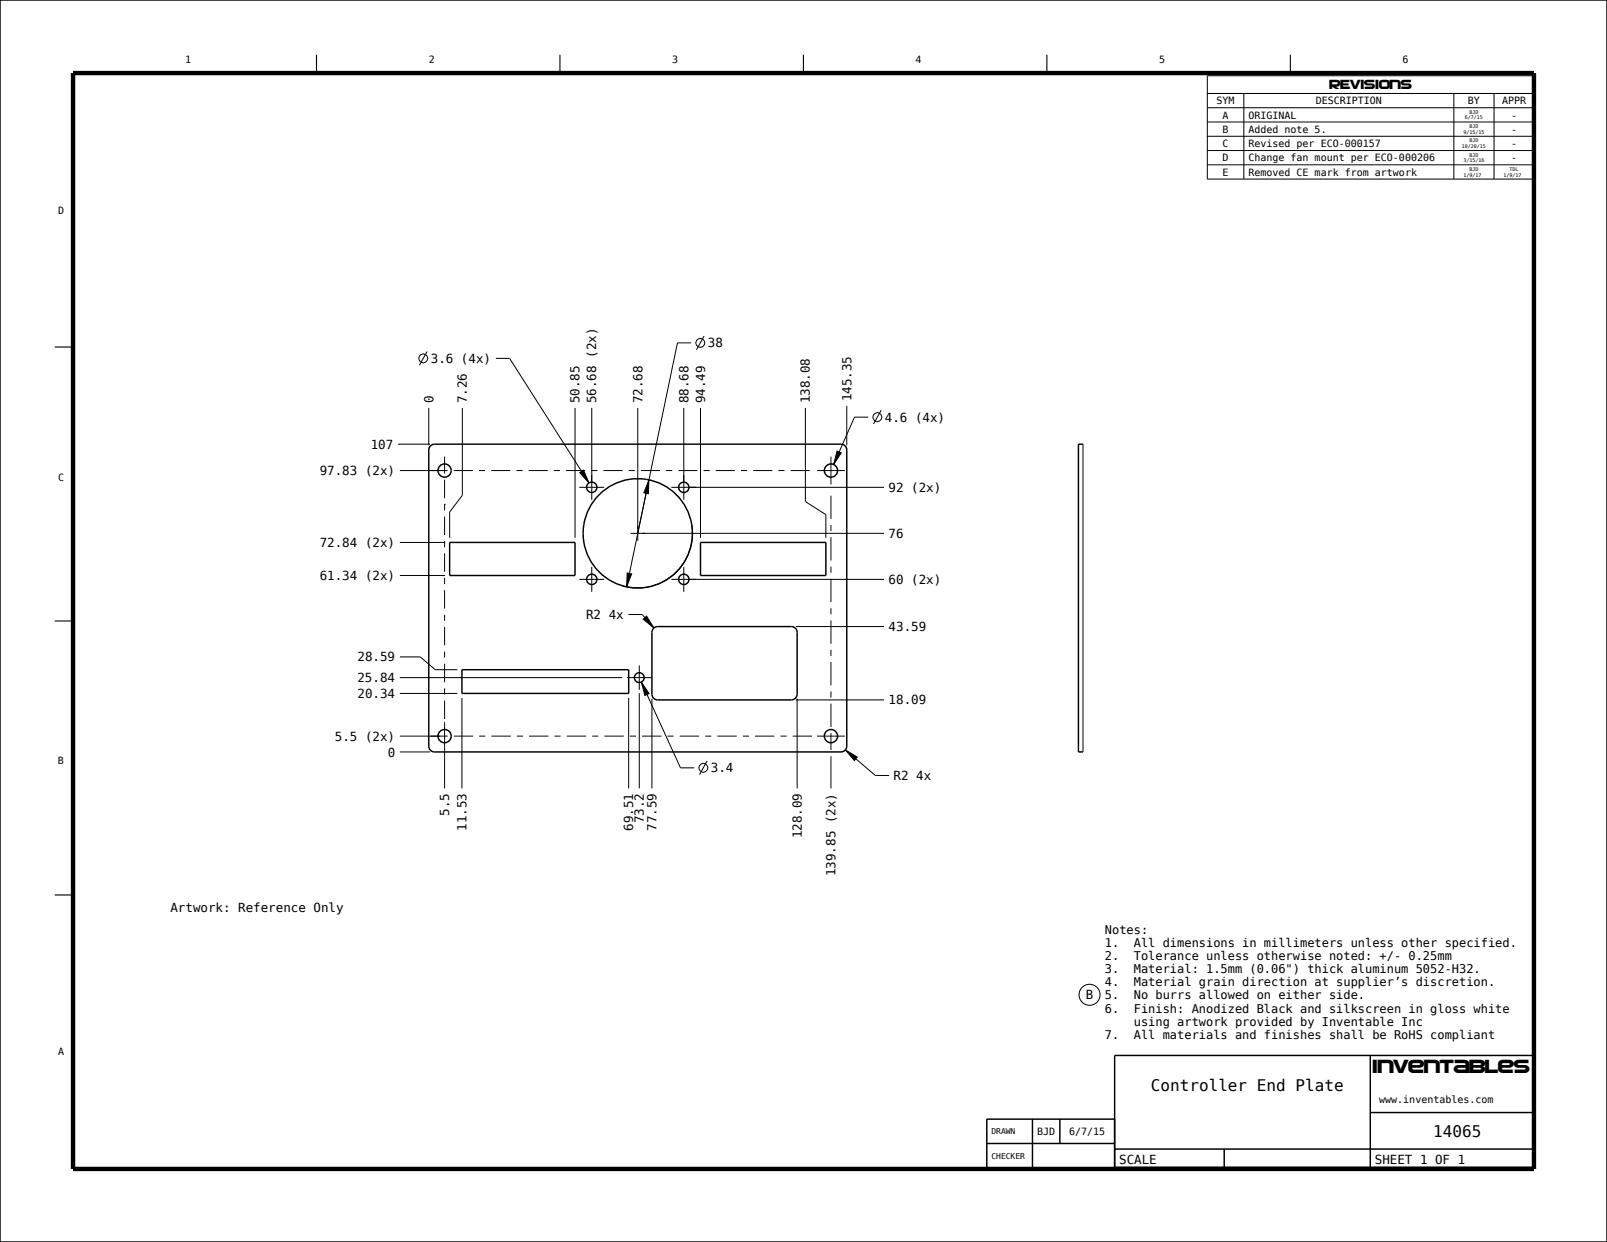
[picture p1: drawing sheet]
<svg xmlns="http://www.w3.org/2000/svg" width="559mm" height="432mm" viewBox="0 0 559 432" stroke-linecap="round" stroke-linejoin="round" font-family="sans-serif">
<g fill="none" stroke="#000" stroke-width=".51">
<path d="M0 0h558.8v431.8h-558.8zM149.7 155l1.4-.6h141.3a2 2 0 0 1 2 2v103a2 2 0 0 1-2 2h-141.3a2 2 0 0 1-2-2v-103zM376.6 154.4h-1.6v107h1.6M156.4 188.6h43.5v11.5h-43.5zM243.6 188.6h43.6v11.5h-43.6zM227.3 218.4l1.4-.6h46.5a2 2 0 0 1 2 2v21.5a2 2 0 0 1-2 2h-46.5a2 2 0 0 1-2-2v-21.5zM160.6 232.8h58v8.3h-58zM476.5 366.9v38.9M343.1 397.5h44.5M359 389.1v16.9M368.5 389.1v8.4M387.6 399.5h146"/>
<path d="M387.6 389.1h-44.5v16.9h44.5v-39.1h146v38.9h-146M425.7 399.5v6.3M476.5 386.8h57.1"/>
<circle cx="221.8" cy="185.4" r="19"/>
</g>
<path d="M25.4 25.4h508v381h-508z" fill="none" stroke="#000" stroke-width="1.5" stroke-linecap="butt"/>
<path d="M110.1 19.1v6.3M194.7 19.1v6.3M279.4 19.1v6.3M364 19.1v6.3M448.7 19.1v6.3M19 120.6h6.4M19 215.9h6.4M19 311.1h6.4" fill="none" stroke="#000" stroke-width=".38"/>
<g fill="none" stroke="#000" stroke-width=".35">
<path d="M419.8 26.3h113.7v36h-113.7zM419.8 32.5h113.7M419.8 37.5h113.7M432.5 32.5v29.8M505.5 32.5v29.8M519.5 32.5v29.8M419.8 42.4h113.7M419.8 47.4h113.7M419.8 52.3h113.7M419.8 57.3h113.7M240.3 119.2h-4.7l-17.7 84.8M244.8 116.8l-2.6 4.8"/>
<path d="M148.5 122.2l-2.6 4.8M172.4 124.6h4.8l27.6 43.3M138.4 154.4h11.1M149.1 141.8v13M160.8 141.8v30.4l-4.4 5.8v9M199.9 141.8v45.2M205.8 141.8v26M221.8 141.8v42M237.8 141.8v26M243.6 141.8v45.2M280 141.8v32.6l7.2 4.5v8.1M291.1 156.8l1.4 .7-2.6 4z"/>
<path d="M294.4 141.1v13.7M301.9 145h-4.8l-7.2 16.5M306.4 142.6l-2.7 4.8M376.6 154.4v107M139 163.6h14M201.6 164.3l1.3-.8 1.9 4.4zM225.6 166.8l-.1 4.8-1.6-.3zM239.4 169.4h68M139 188.6h15.8M218.1 199.2l1.5 .3-1.7 4.5zM223.4 185.4h84M240.5 182.4a19 19 0 0 1-24.1 21.2"/>
<path d="M139 200.1h15.8M218.5 213.6h4.8l4.1 4.7M223.6 215.3l1.2-1.1 2.6 4.1zM239.4 201.4h68M276.8 217.8h30.6M139 235.6h77.3M139 228.4h7.1l5.3 4.4h7.6M223 237.1l2.7 4-1.4 .7zM223 237.1l13.6 29.8h4.8M139 255.9h14M139 241.1h20M160.6 242.7v31.4"/>
<path d="M218.6 242.7v31.4M222.3 241v33.1M226.7 242.9v31.2M276.8 243.3h30.6M277.2 242.9v31.2M139 261.4h10.5M154.6 260.8v13.3M245.9 264.6l-2.7 4.7M288.9 262.9v11.2M294 260.7l4.1 2.5-1 1.2zM294 260.7l10.4 8.9h4.8"/>
<circle cx="243.5" cy="119.2" r="1.56"/>
<circle cx="147.1" cy="124.6" r="1.56"/>
<circle cx="305" cy="145" r="1.56"/>
<circle cx="244.5" cy="266.9" r="1.56"/>
</g>
<path d="M201.6 164.3l1.3-.8 1.9 4.4zM225.6 166.8l-.1 4.8-1.6-.3zM291.1 156.8l1.4 .7-2.6 4zM218.1 199.2l1.5 .3-1.7 4.5zM223.6 215.3l1.2-1.1 2.6 4.1zM223 237.1l2.7 4-1.4 .7zM294 260.7l4.1 2.5-1 1.2z" fill="#000"/>
<!-- layer: BALLOONS -->
<circle cx="378.9" cy="345.8" r="3.6" fill="none" stroke="#000" stroke-width=".35"/>
<!-- layer: 02___PRT_ALL_AXES -->
<g fill="none" stroke="#000" stroke-width=".51">
<circle cx="154.6" cy="163.6" r="2.3"/>
<circle cx="205.8" cy="169.4" r="1.8"/>
<circle cx="237.8" cy="169.4" r="1.8"/>
<circle cx="288.9" cy="163.6" r="2.3"/>
<circle cx="205.8" cy="201.4" r="1.8"/>
<circle cx="237.8" cy="201.4" r="1.8"/>
<circle cx="222.3" cy="235.6" r="1.7"/>
<circle cx="154.6" cy="255.9" r="2.3"/>
<circle cx="288.9" cy="255.9" r="2.3"/>
</g>
<g fill="none" stroke="#000" stroke-width=".35">
<path d="M154.6 158.8v5.9M288.9 158.8v9.6M149.8 163.6h5.9M154.6 175.3h.1M154.6 166.8v6.4M154.6 175.3v2.2M154.6 179.6v6.4M157.8 163.6h6.6M166.6 163.6h2.1M170.8 163.6h6.6M179.6 163.6h2.1M183.8 163.6h6.7"/>
<path d="M192.6 163.6h2.1M196.8 163.6h6.7M201.4 169.4h8.7M205.6 163.6h2.1M205.8 165.1v8.7M209.8 163.6h6.7M218.6 163.6h2.1M222.9 163.6h6.6M231.6 163.6h2.2M233.4 169.4h8.7M235.9 163.6h6.6M237.8 165.1v8.7"/>
<path d="M244.6 163.6h2.2M248.9 163.6h6.6M257.7 163.6h2.1M261.9 163.6h6.7M270.7 163.6h2.1M274.9 163.6h6.7M284.1 163.6h9.7M288.9 172.3v8.1M154.6 188.1v2.2M154.6 192.4v6.4M205.8 197.1v8.7M219.2 185.4h5.1"/>
<path d="M221.8 182.9v5.1M237.8 197.1v8.7M288.9 182.5v2.2M288.9 186.8v8.1M288.9 197v2.1M154.6 200.9v2.1M154.6 205.2v6.4M154.6 213.7v2.1M154.6 218v6.4M201.4 201.4h8.7M233.4 201.4h8.7M288.9 201.2v8.1"/>
<path d="M288.9 211.5v2.1M288.9 215.7v8.1M154.6 226.5v2.1M154.6 230.8v6.4M154.6 239.3v2.1M218.1 235.6h8.4M222.3 231.3v8.5M288.9 225.9v2.2M288.9 230.2v8.1M149.8 255.9h5.9M154.6 243.6v6.4M154.6 251.1v9.7"/>
<path d="M157.8 255.9h6.7M166.6 255.9h2.2M170.9 255.9h6.7M179.7 255.9h2.2M184 255.9h6.7M192.8 255.9h2.1M197.1 255.9h6.7M205.9 255.9h2.1M210.2 255.9h6.7M219 255.9h2.1M223.3 255.9h6.7M232.1 255.9h2.1"/>
<path d="M236.4 255.9h6.7M245.2 255.9h2.1M249.5 255.9h6.7M258.3 255.9h2.1M262.6 255.9h6.7M271.4 255.9h2.1M275.7 255.9h6.7M284.1 255.9h9.7M288.9 240.4v2.1M288.9 244.6v8.1M288.9 254.9v5.9"/>
</g>
<text font-size="6.9" x="477.2" y="373">Inventables</text>
<g font-size="5.6">
<text x="400.2" y="379.2">Controller End Plate</text>
<text x="498.4" y="395.2">14065</text>
</g>
<text font-size="4.8" x="462.3" y="31">REVISIONS</text>
<g font-size="4.3">
<text x="246.2" y="120.8">38</text>
<text x="149.8" y="126.2">3.6 (4x)</text>
<text x="150.7" y="140.2" transform="rotate(-90 150.7 140.2)">0</text>
<text x="162.4" y="140.2" transform="rotate(-90 162.4 140.2)">7.26</text>
<text x="201.5" y="140.2" transform="rotate(-90 201.5 140.2)">50.85</text>
<text x="207.4" y="140.2" transform="rotate(-90 207.4 140.2)">56.68 (2x)</text>
<text x="223.4" y="140.2" transform="rotate(-90 223.4 140.2)">72.68</text>
<text x="239.4" y="140.2" transform="rotate(-90 239.4 140.2)">88.68</text>
<text x="245.2" y="140.2" transform="rotate(-90 245.2 140.2)">94.49</text>
<text x="281.6" y="140.2" transform="rotate(-90 281.6 140.2)">138.08</text>
<text x="296" y="139.5" transform="rotate(-90 296 139.5)">145.35</text>
<text x="307.7" y="146.6">4.6 (4x)</text>
<text x="128.9" y="156">107</text>
<text x="111.2" y="165.2">97.83 (2x)</text>
<text x="309" y="171">92 (2x)</text>
<text x="111.2" y="190.2">72.84 (2x)</text>
<text x="309" y="187">76</text>
<text x="111.2" y="201.7">61.34 (2x)</text>
<text x="309" y="203">60 (2x)</text>
<text x="203.8" y="215.2">R2 4x</text>
<text x="309" y="219.4">43.59</text>
<text x="124.3" y="230">28.59</text>
<text x="124.3" y="237.2">25.84</text>
<text x="124.3" y="242.7">20.34</text>
<text x="309" y="244.9">18.09</text>
<text x="116.4" y="257.5">5.5 (2x)</text>
<text x="134.8" y="263">0</text>
<text x="247.2" y="268.5">3.4</text>
<text x="310.7" y="271.2">R2 4x</text>
<text x="156.2" y="283.6" transform="rotate(-90 156.2 283.6)">5.5</text>
<text x="223.9" y="286.2" transform="rotate(-90 223.9 286.2)">73.2</text>
<text x="162.2" y="288.8" transform="rotate(-90 162.2 288.8)">11.53</text>
<text x="220.2" y="288.8" transform="rotate(-90 220.2 288.8)">69.51</text>
<text x="228.3" y="288.8" transform="rotate(-90 228.3 288.8)">77.59</text>
<text x="278.8" y="291.5" transform="rotate(-90 278.8 291.5)">128.09</text>
<text x="290.5" y="304.6" transform="rotate(-90 290.5 304.6)">139.85 (2x)</text>
<text x="59.3" y="317">Artwork: Reference Only</text>
<text x="377.6" y="347.4">B</text>
<text x="389.2" y="404.7">SCALE</text>
<text x="478.1" y="404.7">SHEET 1 OF 1</text>
</g>
<g font-size="4.2">
<text x="384.2" y="324.6">Notes:</text>
<text x="384.2" y="329.2">1.</text>
<text x="394.3" y="329.2">All dimensions in millimeters unless other specified.</text>
<text x="384.2" y="333.8">2.</text>
<text x="394.3" y="333.8">Tolerance unless otherwise noted: +/- 0.25mm</text>
<text x="384.2" y="338.3">3.</text>
<text x="394.3" y="338.3">Material: 1.5mm (0.06&quot;) thick aluminum 5052-H32.</text>
<text x="384.2" y="342.9">4.</text>
<text x="384.2" y="347.5">5.</text>
<text x="394.3" y="342.9">Material grain direction at supplier’s discretion.</text>
<text x="394.3" y="347.5">No burrs allowed on either side.</text>
<text x="384.2" y="352.1">6.</text>
<text x="394.3" y="352.1">Finish: Anodized Black and silkscreen in gloss white</text>
<text x="394.3" y="356.6">using artwork provided by Inventable Inc</text>
<text x="384.2" y="361.2">7.</text>
<text x="394.3" y="361.2">All materials and finishes shall be RoHS compliant</text>
</g>
<g font-size="3.5">
<text x="64.4" y="22.1">1</text>
<text x="149.1" y="22.1">2</text>
<text x="233.7" y="22.1">3</text>
<text x="318.4" y="22.1">4</text>
<text x="403.1" y="22.1">5</text>
<text x="487.7" y="22.1">6</text>
<text x="423" y="36.2">SYM</text>
<text x="425.1" y="41.2">A</text>
<text x="434.1" y="41.2">ORIGINAL</text>
<text x="457.5" y="36.2">DESCRIPTION</text>
<text x="510.4" y="36.2">BY</text>
<text x="522.3" y="36.2">APPR</text>
<text x="525.5" y="41.2">-</text>
<text x="425.1" y="46.2">B</text>
<text x="434.1" y="46.2">Added note 5.</text>
<text x="525.5" y="46.2">-</text>
<text x="425.1" y="51.1">C</text>
<text x="434.1" y="51.1">Revised per ECO-000157</text>
<text x="525.5" y="51.1">-</text>
<text x="425.1" y="56.1">D</text>
<text x="434.1" y="56.1">Change fan mount per ECO-000206</text>
<text x="525.5" y="56.1">-</text>
<text x="425.1" y="61.1">E</text>
<text x="434.1" y="61.1">Removed CE mark from artwork</text>
<text x="20.2" y="74.3">D</text>
<text x="20.2" y="167.3">C</text>
<text x="20.1" y="265.7">B</text>
<text x="20.2" y="366.7">A</text>
<text x="479.6" y="383.4">www.inventables.com</text>
<text x="360.6" y="394.6">BJD</text>
<text x="371.8" y="394.6">6/7/15</text>
</g>
<g font-size="2.8">
<text x="344.7" y="394.3">DRAWN</text>
<text x="344.7" y="402.8">CHECKER</text>
</g>
<g font-size="1.7">
<text x="509.4" y="41.5">6/7/15</text>
<text x="511" y="39.6">BJD</text>
<text x="508.9" y="46.5">9/15/15</text>
<text x="511" y="44.6">BJD</text>
<text x="508.3" y="51.4">10/20/15</text>
<text x="511" y="49.5">BJD</text>
<text x="508.9" y="56.4">3/15/16</text>
<text x="511" y="54.5">BJD</text>
<text x="511" y="59.5">BJD</text>
<text x="524.9" y="59.5">TDL</text>
<text x="508.9" y="61.4">1/9/17</text>
<text x="522.8" y="61.4">1/9/17</text>
</g>
</svg>
